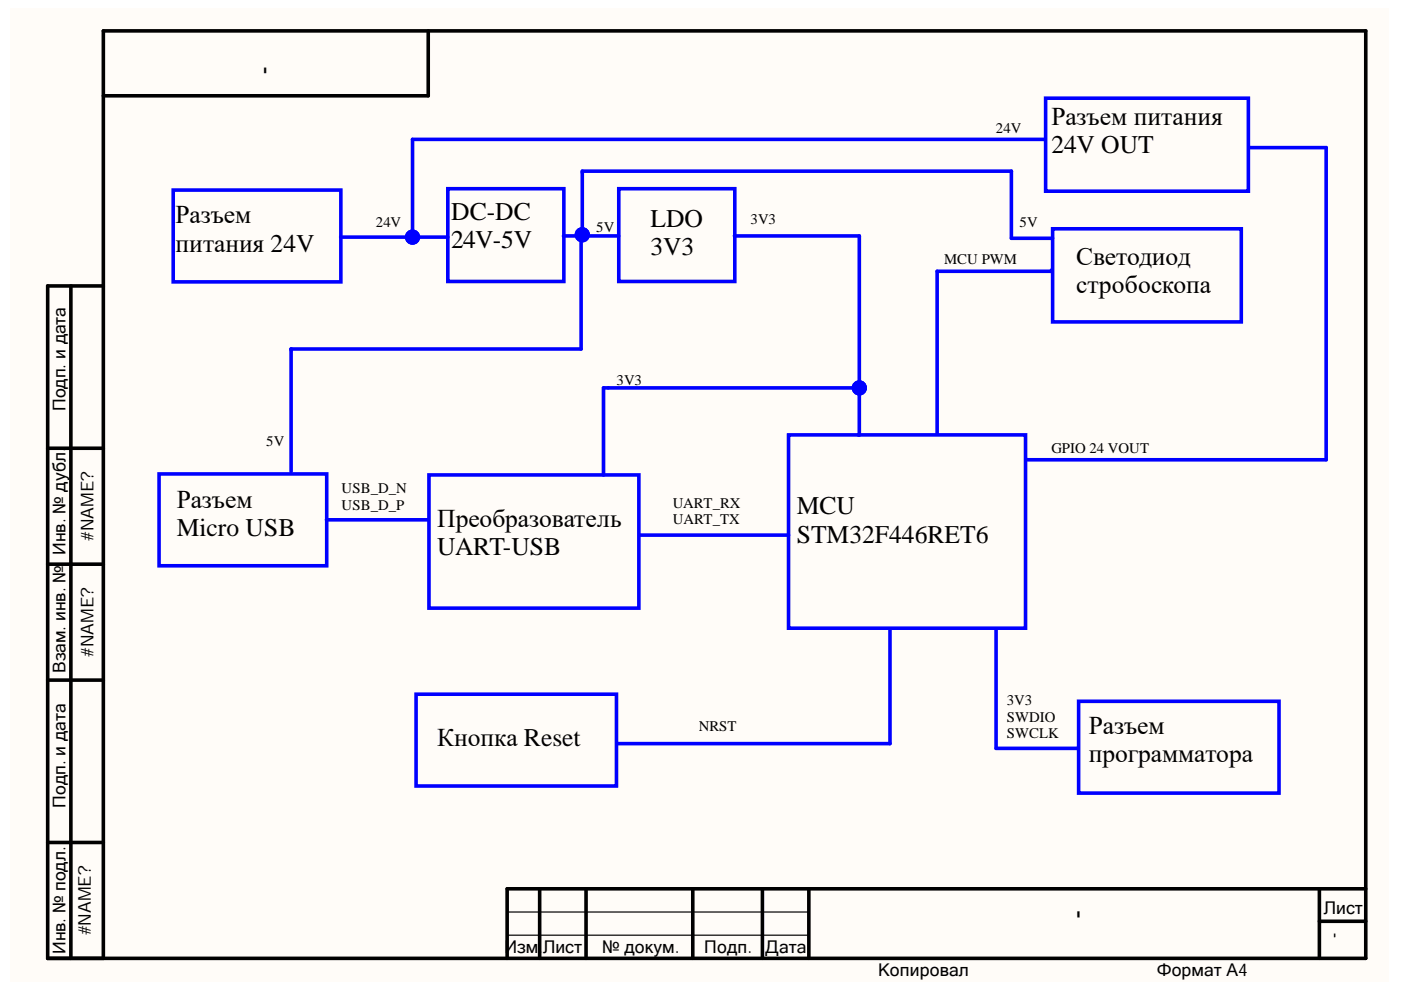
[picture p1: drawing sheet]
<svg xmlns="http://www.w3.org/2000/svg" width="297mm" height="210mm" viewBox="0 0 297 210" stroke-linecap="round" stroke-linejoin="round" font-family="sans-serif">
<g fill="#fffcf8">
<path d="M2.2 1.6h292.3v206.5h-292.3z" fill-rule="evenodd"/>
<path d="M2.2 1.6h292.3v206.5h-292.3z" fill-rule="evenodd"/>
</g>
<g fill="none" stroke="#000" stroke-width=".76">
<path d="M90.8 6.5v13.8h-68.9M15 60.6v142.6M21.9 60.6h-11.8v142.6h279.5v-196.7h-267.7v196.7M10.1 95h11.8M10.1 119.6h11.8M10.1 144.2h11.8M10.1 178.6h11.8M114.4 188.4v14.8M124.3 188.4v14.8M146.9 188.4v14.8M161.6 188.4v14.8M171.5 188.4v14.8"/>
<path d="M279.7 188.4v14.8M279.7 195.3h9.9M289.6 188.4h-182.1v14.8"/>
</g>
<path d="M107.5 193.4h64M107.5 198.3h64" fill="none" stroke="#000" stroke-width=".25"/>
<g fill="none" stroke="#00f" stroke-width=".76">
<path d="M87.5 29.5v21M87.5 29.6h133.9M221.7 20.8h43v19.7h-43zM264.9 31.3h16.3v66.2h-63.5M36.7 40.3h35.6v19.5h-35.6zM72.2 50.3h22.8M94.9 40h24.6v19.7h-24.6zM119.5 50h11.7M123.5 49.8v-13.5h90.9v14.2h8.8M123.7 49.5h-.5v24.5h-61.5v26M131.2 40h24.6v19.7h-24.6zM155.7 50h26.5v42.2h-.3"/>
<path d="M222.9 57.3v.2h-24.2v34.5M223.2 48.5h40v19.8h-40zM167.2 92.2h50.2v41h-50.2zM182.2 82.2h-54.2v18.5M33.7 100.5h35.6v19.5h-35.6zM69.2 110.2h21.5M90.9 100.7h44.6v28.2h-44.6zM135.7 113.5h31.5M188.7 133.4v24.3h-57.7M211.2 133.4v25.3h17.2M88.2 147.2h42.5v19.5h-42.5zM228.7 148.7h42.5v19.5h-42.5z"/>
</g>
<g fill="none" stroke="#00f" stroke-width="1.3">
<circle cx="87.5" cy="50.3" r=".98"/>
<circle cx="123.5" cy="49.8" r=".98"/>
<circle cx="182.2" cy="82.2" r=".98"/>
</g>
<text font-size="6.2" x="228.1" y="197.5">'</text>
<text font-size="5.7" x="56.8" y="11.4" transform="rotate(-180 56.8 11.4)">'</text>
<g font-size="5.4">
<text x="222.9" y="26.5">Разъем питания</text>
<text x="222.9" y="32.5">24V OUT</text>
<text x="37.2" y="47.3">Разъем</text>
<text x="95.7" y="46.6">DC-DC</text>
<text x="37.2" y="53.3">питания 24V</text>
<text x="95.7" y="52.6">24V-5V</text>
<text x="137.9" y="48.2">LDO</text>
<text x="137.9" y="54.1">3V3</text>
<text x="228.2" y="56.1">Светодиод</text>
<text x="228.2" y="62.1">стробоскопа</text>
<text x="37.5" y="107.6">Разъем</text>
<text x="37.5" y="113.6">Micro USB</text>
<text x="92.7" y="111.7">Преобразователь</text>
<text x="168.9" y="109">MCU</text>
<text x="92.7" y="117.7">UART-USB</text>
<text x="168.9" y="115">STM32F446RET6</text>
<text x="230.9" y="155.5">Разъем</text>
<text x="92.7" y="158.1">Кнопка Reset</text>
<text x="230.9" y="161.5">программатора</text>
</g>
<g font-size="3.7">
<text x="13.9" y="87.1" transform="rotate(-90 13.9 87.1)">Подп. и дата</text>
<text x="13.9" y="117.7" transform="rotate(-90 13.9 117.7)">Инв. № дубл.</text>
<text x="19.8" y="114.7" transform="rotate(-90 19.8 114.7)">#NAME?</text>
<text x="13.9" y="142.7" transform="rotate(-90 13.9 142.7)">Взам. инв. №</text>
<text x="19.8" y="139.3" transform="rotate(-90 19.8 139.3)">#NAME?</text>
<text x="13.9" y="171.3" transform="rotate(-90 13.9 171.3)">Подп. и дата</text>
<text x="280.7" y="193.7">Лист</text>
<text x="13.9" y="202.3" transform="rotate(-90 13.9 202.3)">Инв. № подл.</text>
<text x="19.3" y="198.3" transform="rotate(-90 19.3 198.3)">#NAME?</text>
<text x="106.9" y="202.1">Изм.</text>
<text x="115.1" y="202.1">Лист</text>
<text x="127.7" y="202.1">№ докум.</text>
<text x="149.3" y="202.1">Подп.</text>
<text x="162.3" y="202.1">Дата</text>
<text x="282.6" y="200.7">'</text>
<text x="186.2" y="207">Копировал</text>
<text x="245.2" y="207">Формат А4</text>
</g>
<g font-size="3.1">
<text x="211.2" y="28.1">24V</text>
<text x="159.1" y="47.4">3V3</text>
<text x="79.7" y="48.1">24V</text>
<text x="126.4" y="49.1">5V</text>
<text x="216.1" y="48.1">5V</text>
<text x="200.2" y="55.9">MCU PWM</text>
<text x="130.7" y="81.6">3V3</text>
<text x="56.4" y="94.6">5V</text>
<text x="222.9" y="96.1">GPIO 24 VOUT</text>
<text x="72.4" y="104.6">USB_D_N</text>
<text x="142.6" y="107.6">UART_RX</text>
<text x="72.4" y="108.1">USB_D_P</text>
<text x="142.6" y="111.1">UART_TX</text>
<text x="213.4" y="149.5">3V3</text>
<text x="148.1" y="155">NRST</text>
<text x="213.4" y="153">SWDIO</text>
<text x="213.4" y="156.5">SWCLK</text>
</g>
</svg>
